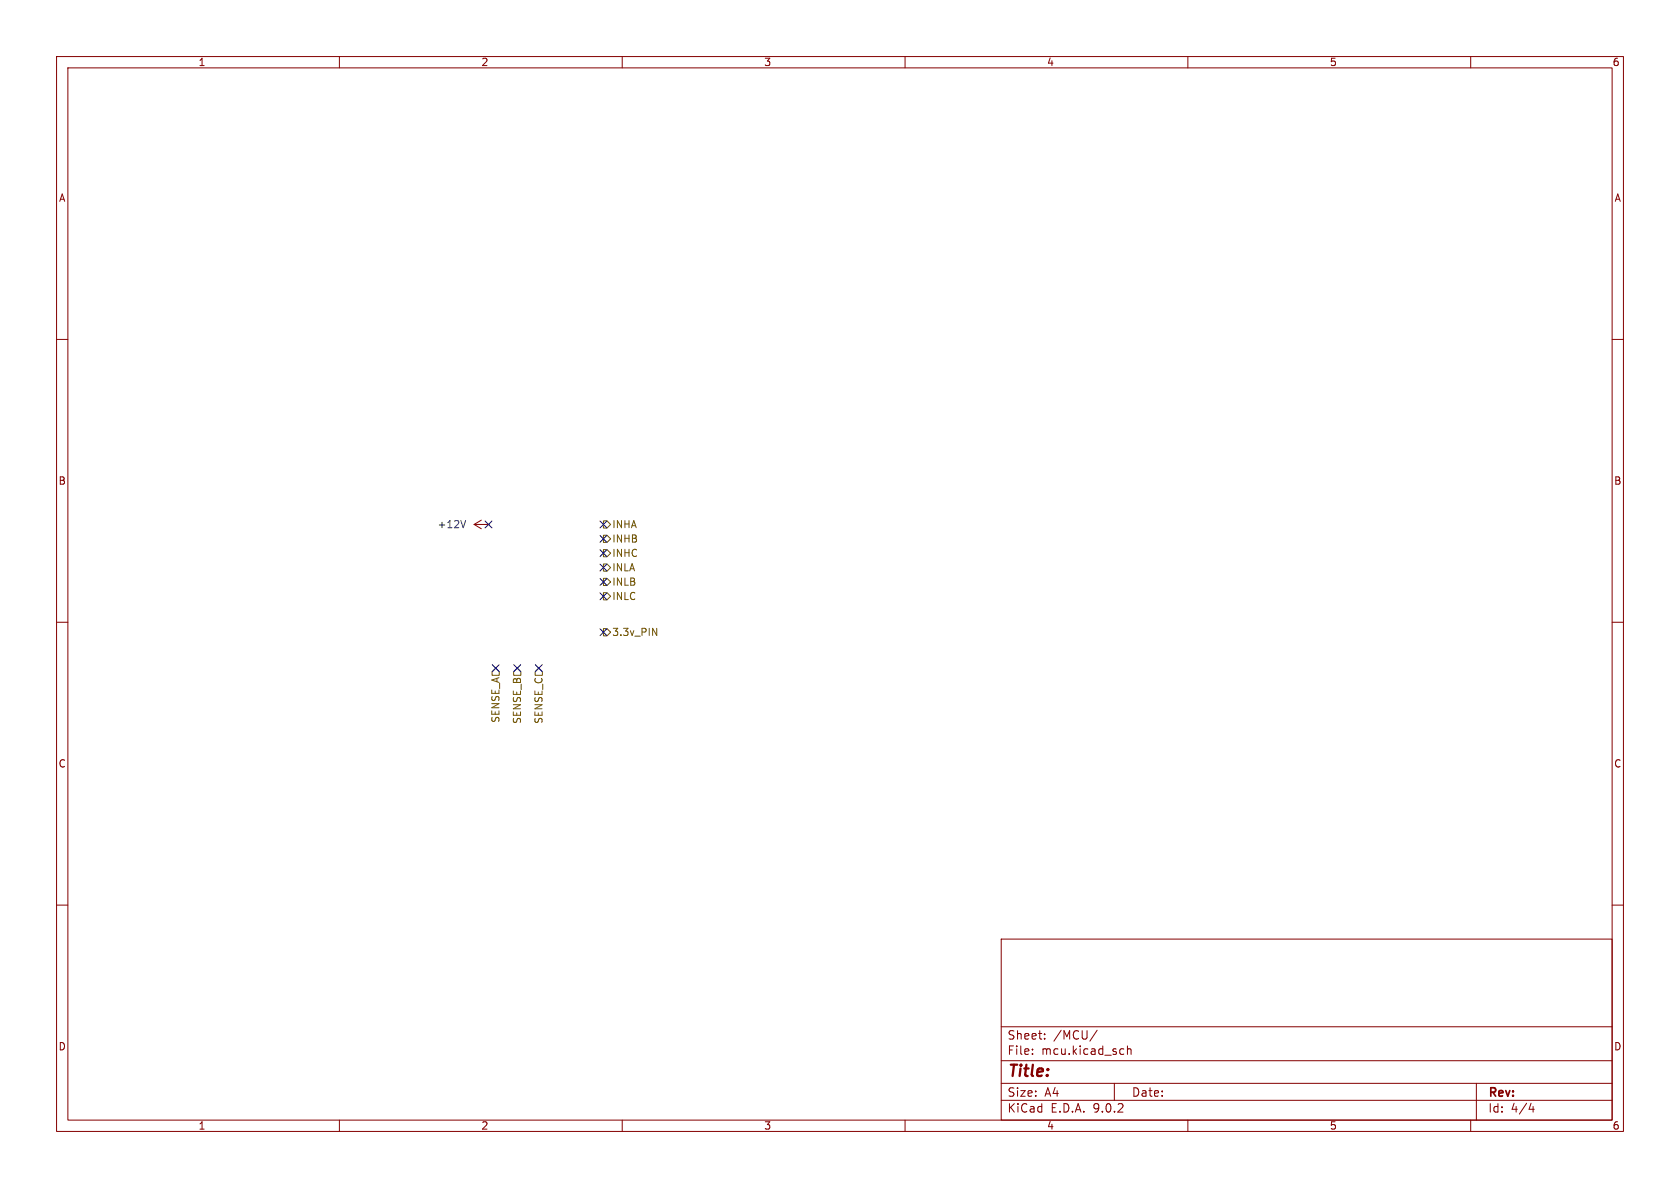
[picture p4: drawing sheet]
<svg xmlns="http://www.w3.org/2000/svg" width="297mm" height="210mm" viewBox="0 0 297 210" stroke-linecap="round" stroke-linejoin="round" font-family="sans-serif">
<g fill="none" stroke="#840000" stroke-width=".18">
<path d="M10 10h277v190h-277zM12 12h273v186h-273zM60 10v2M110 10v2M160 10v2M210 10v2M260 10v2M10 60h2M285 60h2M83.8 92.7l1.3 .8M83.8 92.7h2.6M85.1 91.9l-1.3 .8"/>
<path d="M86.4 92.7h.1M10 110h2M285 110h2M10 160h2M177 166h108v32h-108zM285 160h2M60 198v2M110 198v2M160 198v2M177 194.5h108M177 191.5h108M177 187.5h108"/>
<path d="M177 181.5h108M182.5 186.3v.1M182.5 185.5v.1M184.7 183.6v.1M184.7 182.8v.1M194 182.1l-1.3 2M197 191.5v3M198.2 185.4l.5 .1M198.7 186.3l-.5 .1M199.3 185.5l.2-.1 .4 .1 .1 .9M199.3 184.9v1.5M210 198v2"/>
<path d="M260 198v2M261 191.5v6.5M270.7 195l-.4 1.1h.9M271 195.6v1"/>
</g>
<path d="M82.3 92l-.4 1.3" fill="none" stroke="#006464" stroke-width=".18"/>
<path d="M106.7 97.2h.6l.6 .6-.6 .6h-.6zM106.7 92.1h.6l.6 .6-.6 .6h-.6zM106.7 94.6h.6l.6 .7-.6 .6h-.6zM106.7 99.7h.6l.6 .6-.6 .7h-.6zM87.6 118.1l.7 .6v.7h-1.3v-.7zM91.4 118.1l.7 .6v.7h-1.3v-.7zM94.6 118.7l.6-.6 .7 .6v.7h-1.3zM106.7 104.8h.6l.6 .6-.6 .6h-.6zM106.7 111.1h.6l.6 .7-.6 .6h-.6zM106.7 102.2h.6l.6 .7-.6 .6h-.6zM115.4 111.1l.7 1.2v-1.2" fill="none" stroke="#725600" stroke-width=".18"/>
<g fill="none" stroke="#000084" stroke-width=".18">
<path d="M85.8 92.1l1.2 1.2M87 92.1l-1.2 1.2M106.1 94.6l1.2 1.3M106.1 99.7l1.2 1.2M106.1 97.2l1.2 1.2M106.1 92.1l1.2 1.2M107.3 94.6l-1.2 1.3M107.3 99.7l-1.2 1.2M107.3 97.2l-1.2 1.2M107.3 92.1l-1.2 1.2M87 117.5l1.2 1.2M88.2 117.5l-1.2 1.2"/>
<path d="M90.8 117.5l1.2 1.2M92 117.5l-1.2 1.2M94.6 117.5l1.3 1.2M95.9 117.5l-1.3 1.2M106.1 111.2l1.2 1.2M106.1 102.3l1.2 1.2M106.1 104.8l1.2 1.2M107.3 102.3l-1.2 1.2M107.3 111.2l-1.2 1.2M107.3 104.8l-1.2 1.2"/>
</g>
<text font-size="2.8" fill="#840000" x="178" y="190.9">Title:</text>
<g font-size="2.1" fill="#840000">
<text x="178" y="184">Sheet:</text>
<text x="186.2" y="184">/MCU/</text>
<text x="178" y="186.7">File:</text>
<text x="184.1" y="186.7">mcu.kicad_sch</text>
<text x="178" y="196.9">KiCad</text>
<text x="178" y="194.1">Size:</text>
<text x="184.7" y="194.1">A4</text>
<text x="185.7" y="196.9">E.D.A.</text>
<text x="193.3" y="196.9">9.0.2</text>
<text x="200" y="194.1">Date:</text>
<text x="263" y="194.3">Rev:</text>
<text x="263" y="196.9">Id:</text>
<text x="267.1" y="196.9">4/4</text>
</g>
<g font-size="1.8" fill="#840000">
<text x="35" y="11.9">1</text>
<text x="85" y="11.9">2</text>
<text x="135" y="11.9">3</text>
<text x="185" y="11.9">4</text>
<text x="235" y="11.9">5</text>
<text x="285" y="11.9">6</text>
<text x="10.3" y="35.9">A</text>
<text x="285.3" y="35.9">A</text>
<text x="10.3" y="85.9">B</text>
<text x="285.3" y="85.9">B</text>
<text x="10.3" y="135.9">C</text>
<text x="285.3" y="135.9">C</text>
<text x="10.3" y="185.9">D</text>
<text x="285.3" y="185.9">D</text>
<text x="35" y="199.9">1</text>
<text x="85" y="199.9">2</text>
<text x="135" y="199.9">3</text>
<text x="185" y="199.9">4</text>
<text x="235" y="199.9">5</text>
<text x="285" y="199.9">6</text>
</g>
<text font-size="1.8" fill="#006464" x="77.3" y="93.6">+12V</text>
<g font-size="1.8" fill="#725600">
<text x="108.1" y="93.6">INHA</text>
<text x="108.1" y="98.7">INHC</text>
<text x="108.1" y="96.1">INHB</text>
<text x="108.1" y="101.2">INLA</text>
<text x="108.1" y="106.3">INLC</text>
<text x="108.1" y="103.7">INLB</text>
<text x="108.1" y="112.6">3.3v_PIN</text>
<text x="88.5" y="127.9" transform="rotate(-90 88.5 127.9)">SENSE_A</text>
<text x="92.3" y="128.1" transform="rotate(-90 92.3 128.1)">SENSE_B</text>
<text x="96.1" y="128.1" transform="rotate(-90 96.1 128.1)">SENSE_C</text>
</g>
</svg>
